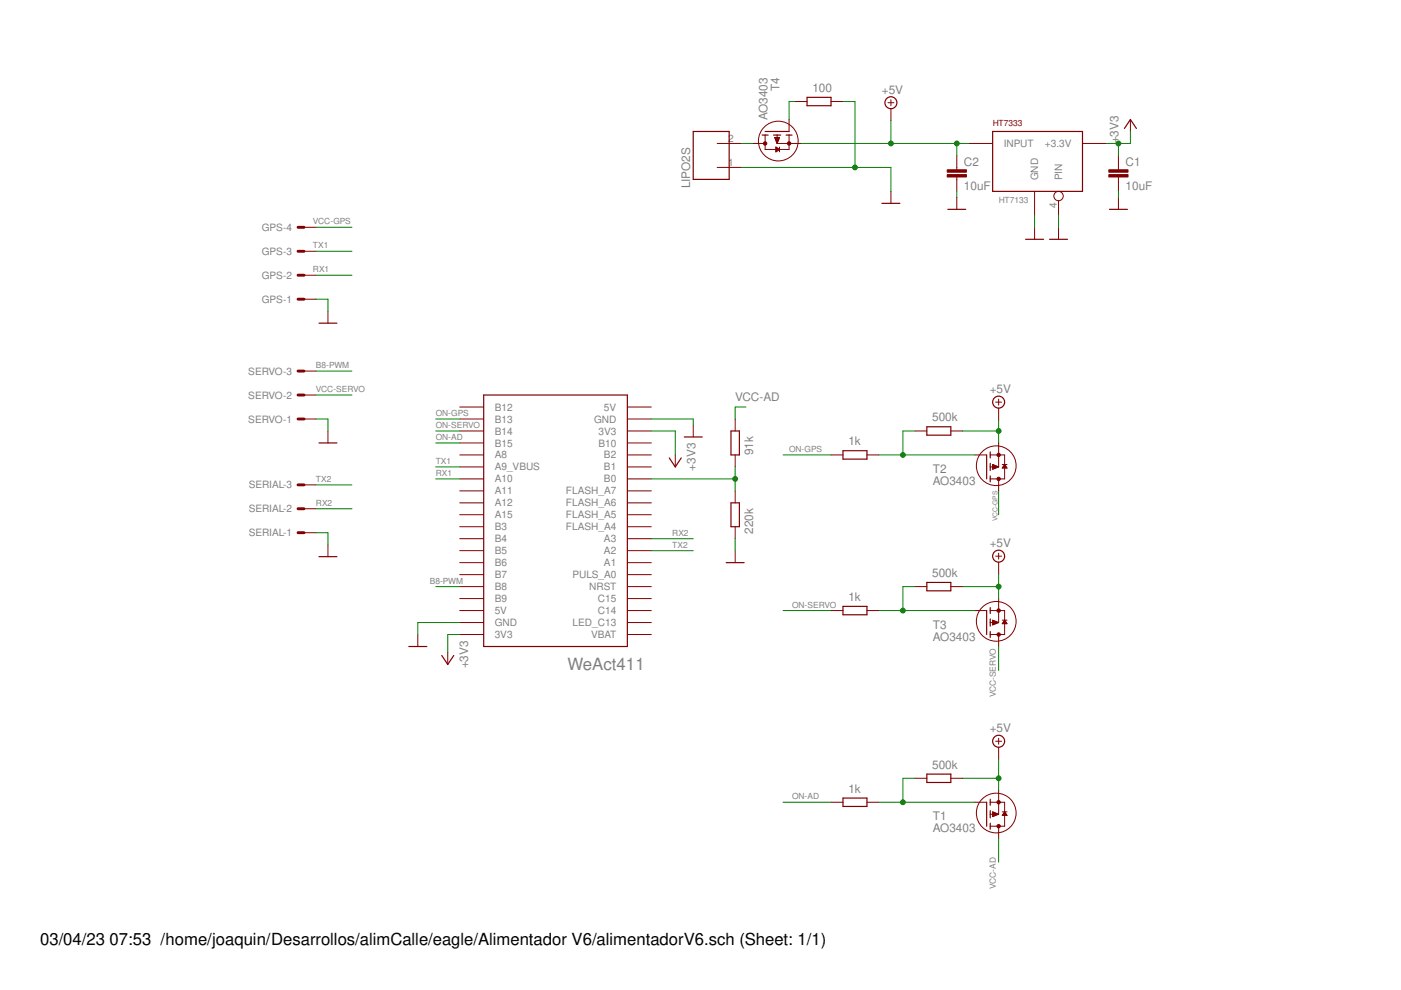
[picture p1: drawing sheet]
<svg xmlns="http://www.w3.org/2000/svg" width="297mm" height="210mm" viewBox="0 0 297 210" stroke-linecap="round" stroke-linejoin="round" font-family="sans-serif">
<g fill="none" stroke="#800000" stroke-width=".25">
<path d="M147 27.9h7.6v10.1h-7.6zM161.6 28.6h1.3M162.2 27.9h5.1M164 28.6h1.5M166.7 28.6h1.2M171.1 20.6h5.1v1.8h-5.1zM210.5 27.9h19v12.7h-19zM238.4 27.2l1.3-1.9 1.2 1.9M187 43.1h3.8M201 44.4h3.7M217.4 50.7h3.9M222.5 50.7h3.8"/>
<path d="M235.2 44.4h3.8M67.6 68.5h3.8M67.6 93.9h3.8M102.6 83.8h30.4v53.3h-30.4zM141.9 97.1l1.3 1.9 1.2-1.9M145.1 92.6h3.8M155 91.4h1.8v5.1h-1.8zM178.7 95.6h5.1v1.7h-5.1zM196.5 90.5h5.1v1.8h-5.1zM209.2 96.5v5M210 95.8v1.3M210 98.2v1.6"/>
<path d="M67.6 118h3.8M154 119.3h3.8M155 106.6h1.8v5.1h-1.8zM210 100.9v1.3M86.7 137.1h3.8M93.7 139l1.2 1.9 1.3-1.9M178.7 128.6h5.1v1.7h-5.1zM196.5 123.5h5.1v1.8h-5.1zM209.2 129.5v5M210 128.8v1.3M210 131.2v1.6M210 133.9v1.3"/>
<path d="M178.7 169.2h5.1v1.8h-5.1zM196.5 164.1h5.1v1.8h-5.1zM209.2 170.1v5.1M210 169.5v1.2M210 171.9v1.5M210 174.5v1.3"/>
<circle cx="188.9" cy="21.8" r="1.27"/>
<circle cx="211.7" cy="85.3" r="1.27"/>
<circle cx="211.7" cy="117.9" r="1.27"/>
<circle cx="211.7" cy="157.2" r="1.27"/>
</g>
<g fill="none" stroke="#800000" stroke-width=".21">
<path d="M152.1 35.5h5M152.1 30.4h5M159.7 30.4h2.5M162.2 28.6v3.1h5.1v-3.1M164.3 29.1h1l-.5 1.3zM164.3 29.2h.9M164.3 29.3h.9M164.4 29.4h.8M164.4 29.5h.7M164.5 29.7h.6M164.5 31.2l.8 .5-.8 .5zM164.5 32.2h.1"/>
<path d="M164.5 32.1h.2M164.5 32h.4M164.5 31.8h.6M164.5 31.6h.6M164.5 31.5h.4M164.5 31.3h.3M164.5 31.2h.1M164.5 29.8h.5M164.5 29.9h.5M164.6 30h.3M164.7 30.1h.2M164.7 30.3h.1"/>
<path d="M164.7 30.4h.1M164.8 30.4h5M164.8 28.6v1.8M165.3 31.2v1M167.3 25.3v2.6M168.6 21.5h2.5M176.2 21.5h2.5M188.3 21.8h1.2M188.9 21.1v1.3M188.9 23.1v2.5M202.9 33v3M202.9 37.5v3.1"/>
<path d="M205.4 30.4h5.1M229.5 30.4h5.1M237.1 33v3M237.1 37.5v3.1M239.7 25.3v2.6M64.5 58.4h2.5M64.5 53.3h2.5M64.5 48.2h2.5M188.9 40.6v2.5M202.9 41.8v2.6M219.4 40.6v5.1M219.4 48.2v2.5"/>
<path d="M224.4 42.6v3.1M224.4 48.2v2.5M237.1 41.8v2.6M64.5 78.7h2.5M64.5 63.4h2.5M69.5 66v2.5M64.5 88.8h2.5M64.5 83.8h2.5M69.5 91.4v2.5M97.5 99h5.1M97.5 96.5h5.1M97.5 93.9h5.1"/>
<path d="M97.5 91.4h5.1M97.5 88.8h5.1M97.5 86.3h5.1M133 99h5.1M133 96.5h5.1M133 93.9h5.1M133 91.4h5.1M133 88.8h5.1M133 86.3h5.1M143.2 96.5v2.5M147 90.1v2.5M155.9 88.8v2.6"/>
<path d="M155.9 96.5v2.5M176.2 96.5h2.5M183.8 96.5h2.6M194 91.4h2.5M201.6 91.4h2.5M206.7 96.5h2.5M210 96.5h3v5h-3M210 99h1.7M210.5 99.3h.6M210.5 99.1h.9M210.5 98.9h1M210.5 98.8h.7"/>
<path d="M210.5 98.7h.4M210.5 98.5h.1M210.5 98.5l1.2 .5-1.2 .5zM210.5 99.4h.3M211.1 85.3h1.3M211.7 84.6v1.3M211.7 86.5v2.6M211.7 93.9v5.1M212.5 98.5h1M212.6 99.1h.8M212.6 99h.8M212.7 98.9h.6"/>
<path d="M212.8 98.8h.4M212.9 98.7h.2M213 98.5h.1M213 98.5l.5 .8h-1zM64.5 112.9h2.5M64.5 107.9h2.5M64.5 102.8h2.5M69.5 115.5v2.5M97.5 119.3h5.1M97.5 116.8h5.1M97.5 114.2h5.1M97.5 111.7h5.1"/>
<path d="M97.5 109.1h5.1M97.5 106.6h5.1M97.5 104.1h5.1M97.5 101.5h5.1M133 119.3h5.1M133 116.8h5.1M133 114.2h5.1M133 111.7h5.1M133 109.1h5.1M133 106.6h5.1M133 104.1h5.1M133 101.5h5.1"/>
<path d="M155.9 104.1v2.5M155.9 111.7v2.5M155.9 116.8v2.5M211.1 117.9h1.3M211.7 101.5v2.6M211.7 117.3v1.3M211.7 119.2v2.5M88.6 134.5v2.6M94.9 138.3v2.6M97.5 134.5h5.1M97.5 132h5.1M97.5 129.5h5.1"/>
<path d="M97.5 126.9h5.1M97.5 124.4h5.1M97.5 121.8h5.1M133 134.5h5.1M133 132h5.1M133 129.5h5.1M133 126.9h5.1M133 124.4h5.1M133 121.8h5.1M176.2 129.5h2.5M183.8 129.5h2.6M194 124.4h2.5"/>
<path d="M201.6 124.4h2.5M206.7 129.5h2.5M210 129.5h3v5h-3M210 132h1.7M210.5 131.5l1.2 .5-1.2 .5zM210.5 132.2h.8M210.5 132.1h1.1M210.5 132h1.1M210.5 131.8h.8M210.5 131.7h.5M210.5 131.6h.2M210.5 132.4h.2"/>
<path d="M210.5 132.3h.5M211.7 126.9v5.1M211.7 134.5v2.6M212.5 131.5h1M212.6 132.2h.9M212.6 132.1h.8M212.7 132h.6M212.8 131.8h.4M212.9 131.7h.2M212.9 131.6h.2M213 131.5l.5 .7h-1zM211.1 157.2h1.3"/>
<path d="M211.7 156.5v1.3M211.7 158.4v2.6M176.2 170.1h2.5M183.8 170.1h2.6M194 165h2.5M201.6 165h2.5M206.7 170.1h2.5M210 170.1h3v5.1h-3M210 172.6h1.7M210.5 172.1l1.2 .5-1.2 .5zM210.5 172.8h.7M210.5 172.7h1"/>
<path d="M210.5 172.6h1.1M210.5 172.5h.8M210.5 172.4h.5M210.5 172.2h.2M210.5 173.1h.1M210.5 173h.4M211.7 167.6v5M211.7 175.2v2.5M212.5 172.1h1M212.5 172.8h1M212.6 172.7h.8M212.7 172.6h.6"/>
<path d="M212.8 172.5h.4M212.9 172.4h.3M212.9 172.2h.2M213 172.1l.5 .8h-1z"/>
<circle cx="165" cy="29.9" r="4.2"/>
<circle cx="224.4" cy="41.6" r=".99"/>
<circle cx="211.2" cy="98.7" r="4.2"/>
<circle cx="211.2" cy="131.7" r="4.2"/>
<circle cx="211.2" cy="172.4" r="4.2"/>
</g>
<path d="M63.2 58.4h1.3M63.2 53.3h1.3M63.2 48.2h1.3M63.2 78.7h1.3M63.2 63.4h1.3M63.2 88.8h1.3M63.2 83.8h1.3M63.2 112.9h1.3M63.2 107.9h1.3M63.2 102.8h1.3" fill="none" stroke="#800000" stroke-width=".61"/>
<g fill="#800000" stroke="#800000" stroke-width=".21">
<circle cx="211.7" cy="96.5" r=".36"/>
<circle cx="211.7" cy="101.5" r=".36"/>
<circle cx="211.7" cy="129.5" r=".36"/>
<circle cx="211.7" cy="134.5" r=".36"/>
<circle cx="167.3" cy="30.4" r=".36"/>
<circle cx="162.2" cy="30.4" r=".36"/>
<circle cx="211.7" cy="170.1" r=".36"/>
<circle cx="211.7" cy="175.2" r=".36"/>
</g>
<g fill="#800000" stroke="#800000" stroke-width=".21">
<path d="M200.8 37h4.1v.5h-4.1z"/>
<path d="M200.8 36h4.1v.5h-4.1z"/>
<path d="M235.1 37h4.1v.5h-4.1z"/>
<path d="M235.1 36h4.1v.5h-4.1z"/>
</g>
<g fill="none" stroke="#008000" stroke-width=".21">
<path d="M157.1 35.5h31.8v5.1M157.1 30.4h2.6M168.6 21.5h-1.3v3.8M169.8 30.4h35.6M178.7 21.5h2.6v14M188.9 25.6v4.8M202.9 30.4v2.6M237.1 30.4v2.6M239.7 27.9v2.5h-5.1M67 53.3h7.6M67 58.4h7.6M67 48.2h7.6"/>
<path d="M202.9 40.6v1.2M219.4 45.7v2.5M224.4 45.7v2.5M237.1 40.6v1.2M67 63.4h2.5v2.6M67 78.7h7.6M67 88.8h2.5v2.6M67 83.8h7.6M92.4 88.8h5.1M92.4 91.4h5.1M92.4 99h5.1M92.4 93.9h5.1"/>
<path d="M138.1 88.8h8.9v1.3M138.1 91.4h5.1v5.1M155.9 99v5.1M158.2 86.3h-2.3v2.5M166 96.5h10.2M186.4 96.5h20.3M194 91.4h-2.6v5.1M204.1 91.4h7.6M211.7 89.1v4.8M67 112.9h2.5v2.6M67 102.8h7.6M67 107.9h7.6"/>
<path d="M92.4 101.5h5.1M138.1 101.5h17.8M138.1 116.8h8.9M138.1 114.2h8.9M155.9 114.2v2.6M211.7 104.1v5M92.4 124.4h5.1M97.5 132h-8.9v2.5M97.5 134.5h-2.6v3.8M166 129.5h10.2M186.4 129.5h20.3M194 124.4h-2.6v5.1"/>
<path d="M204.1 124.4h7.6M211.7 121.7v5.2M211.7 137.1v5.1M166 170.1h10.2M186.4 170.1h20.3M194 165h-2.6v5.1M204.1 165h7.6M211.7 161v6.6M211.7 177.7v5.1"/>
</g>
<g fill="#008000" stroke="#008000" stroke-width=".21">
<circle cx="181.3" cy="35.5" r=".51"/>
<circle cx="211.7" cy="91.4" r=".51"/>
<circle cx="211.7" cy="124.4" r=".51"/>
<circle cx="188.9" cy="30.4" r=".51"/>
<circle cx="202.9" cy="30.4" r=".51"/>
<circle cx="211.7" cy="165" r=".51"/>
<circle cx="191.4" cy="96.5" r=".51"/>
<circle cx="191.4" cy="129.5" r=".51"/>
<circle cx="155.9" cy="101.5" r=".51"/>
<circle cx="191.4" cy="170.1" r=".51"/>
<circle cx="237.1" cy="30.4" r=".51"/>
</g>
<text font-size="3.6" fill="#808080" x="120.3" y="142.2">WeAct411</text>
<g font-size="3.5">
<text x="8.5" y="200.4">03/04/23</text>
<text x="23.2" y="200.4">07:53 /home/joaquin/Desarrollos/alimCalle/eagle/Alimentador V6/alimentadorV6.sch (Sheet: 1/1)</text>
</g>
<g font-size="2.5" fill="#808080">
<text x="165.3" y="19.4" transform="rotate(-90 165.3 19.4)">T4</text>
<text x="172.3" y="19.5">100</text>
<text x="187" y="19.9">+5V</text>
<text x="162.7" y="25.5" transform="rotate(-90 162.7 25.5)">AO3403</text>
<text x="204.4" y="35.1">C2</text>
<text x="237.1" y="30.4" transform="rotate(-90 237.1 30.4)">+3V3</text>
<text x="238.7" y="35.1">C1</text>
<text x="146.3" y="39.9" transform="rotate(-90 146.3 39.9)">LIPO2S</text>
<text x="204.4" y="40.2">10uF</text>
<text x="238.7" y="40.2">10uF</text>
<text x="209.8" y="83.4">+5V</text>
<text x="155.9" y="85">VCC-AD</text>
<text x="197.6" y="89.3">500k</text>
<text x="179.9" y="94.4">1k</text>
<text x="147.5" y="99.8" transform="rotate(-90 147.5 99.8)">+3V3</text>
<text x="159.7" y="96.5" transform="rotate(-90 159.7 96.5)">91k</text>
<text x="197.8" y="100.3">T2</text>
<text x="197.8" y="102.8">AO3403</text>
<text x="159.7" y="113.2" transform="rotate(-90 159.7 113.2)">220k</text>
<text x="209.8" y="116">+5V</text>
<text x="197.6" y="122.4">500k</text>
<text x="179.9" y="127.4">1k</text>
<text x="197.8" y="135.8">AO3403</text>
<text x="197.8" y="133.3">T3</text>
<text x="99.2" y="141.7" transform="rotate(-90 99.2 141.7)">+3V3</text>
<text x="209.8" y="155.2">+5V</text>
<text x="197.6" y="163">500k</text>
<text x="179.9" y="168.1">1k</text>
<text x="197.8" y="173.9">T1</text>
<text x="197.8" y="176.4">AO3403</text>
</g>
<g font-size="2.1" fill="#808080">
<text x="154.4" y="35.1">1</text>
<text x="154.4" y="30.1">2</text>
<text x="212.8" y="31.2">INPUT</text>
<text x="221.5" y="31.2">+3.3V</text>
<text x="220.1" y="38.2" transform="rotate(-90 220.1 38.2)">GND</text>
<text x="225.2" y="38.2" transform="rotate(-90 225.2 38.2)">PIN</text>
<text x="224.1" y="44.1" transform="rotate(-90 224.1 44.1)">4</text>
<text x="55.5" y="49">GPS-4</text>
<text x="55.5" y="59.1">GPS-2</text>
<text x="55.5" y="54">GPS-3</text>
<text x="55.5" y="64.2">GPS-1</text>
<text x="52.6" y="79.4">SERVO-3</text>
<text x="52.6" y="89.6">SERVO-1</text>
<text x="52.6" y="84.5">SERVO-2</text>
<text x="104.9" y="89.6">B13</text>
<text x="104.9" y="87.1">B12</text>
<text x="125.9" y="89.6">GND</text>
<text x="128.1" y="87.1">5V</text>
<text x="104.9" y="94.7">B15</text>
<text x="104.9" y="92.1">B14</text>
<text x="126.9" y="94.7">B10</text>
<text x="126.9" y="92.1">3V3</text>
<text x="104.9" y="99.7">A9_VBUS</text>
<text x="104.9" y="97.2">A8</text>
<text x="128.1" y="99.7">B1</text>
<text x="128.1" y="97.2">B2</text>
<text x="52.8" y="103.6">SERIAL-3</text>
<text x="104.9" y="107.4">A12</text>
<text x="104.9" y="104.8">A11</text>
<text x="104.9" y="102.3">A10</text>
<text x="120" y="107.4">FLASH_A6</text>
<text x="120" y="104.8">FLASH_A7</text>
<text x="128.1" y="102.3">B0</text>
<text x="52.8" y="113.7">SERIAL-1</text>
<text x="52.8" y="108.6">SERIAL-2</text>
<text x="104.9" y="112.4">B3</text>
<text x="104.9" y="109.9">A15</text>
<text x="120" y="112.4">FLASH_A4</text>
<text x="120" y="109.9">FLASH_A5</text>
<text x="104.9" y="117.5">B5</text>
<text x="104.9" y="115">B4</text>
<text x="128.1" y="117.5">A2</text>
<text x="128.1" y="115">A3</text>
<text x="104.9" y="125.1">B8</text>
<text x="104.9" y="122.6">B7</text>
<text x="104.9" y="120.1">B6</text>
<text x="121.4" y="122.6">PULS_A0</text>
<text x="124.9" y="125.1">NRST</text>
<text x="128.1" y="120.1">A1</text>
<text x="104.9" y="130.2">5V</text>
<text x="104.9" y="127.7">B9</text>
<text x="126.8" y="130.2">C14</text>
<text x="126.8" y="127.7">C15</text>
<text x="104.9" y="135.3">3V3</text>
<text x="104.9" y="132.8">GND</text>
<text x="121.4" y="132.8">LED_C13</text>
<text x="125.3" y="135.3">VBAT</text>
</g>
<text font-size="1.8" fill="#800000" x="210.5" y="26.6">HT7333</text>
<g font-size="1.8" fill="#808080">
<text x="66.4" y="47.6">VCC-GPS</text>
<text x="211.7" y="43.1">HT7133</text>
<text x="66.4" y="52.6">TX1</text>
<text x="66.4" y="57.7">RX1</text>
<text x="67" y="83.1">VCC-SERVO</text>
<text x="67" y="78">B8-PWM</text>
<text x="92.4" y="88.2">ON-GPS</text>
<text x="92.4" y="90.7">ON-SERVO</text>
<text x="92.4" y="93.3">ON-AD</text>
<text x="167.3" y="95.8">ON-GPS</text>
<text x="92.4" y="98.4">TX1</text>
<text x="92.4" y="100.9">RX1</text>
<text x="67" y="102.2">TX2</text>
<text x="67" y="107.2">RX2</text>
<text x="142.5" y="113.6">RX2</text>
<text x="142.5" y="116.1">TX2</text>
<text x="91.1" y="123.7">B8-PWM</text>
<text x="167.9" y="128.8">ON-SERVO</text>
<text x="211.1" y="147.9" transform="rotate(-90 211.1 147.9)">VCC-SERVO</text>
<text x="167.9" y="169.5">ON-AD</text>
<text x="211.1" y="188.5" transform="rotate(-90 211.1 188.5)">VCC-AD</text>
</g>
<text font-size="1.4" fill="#808080" x="211.5" y="110.5" transform="rotate(-90 211.5 110.5)">VCC-GPS</text>
</svg>
